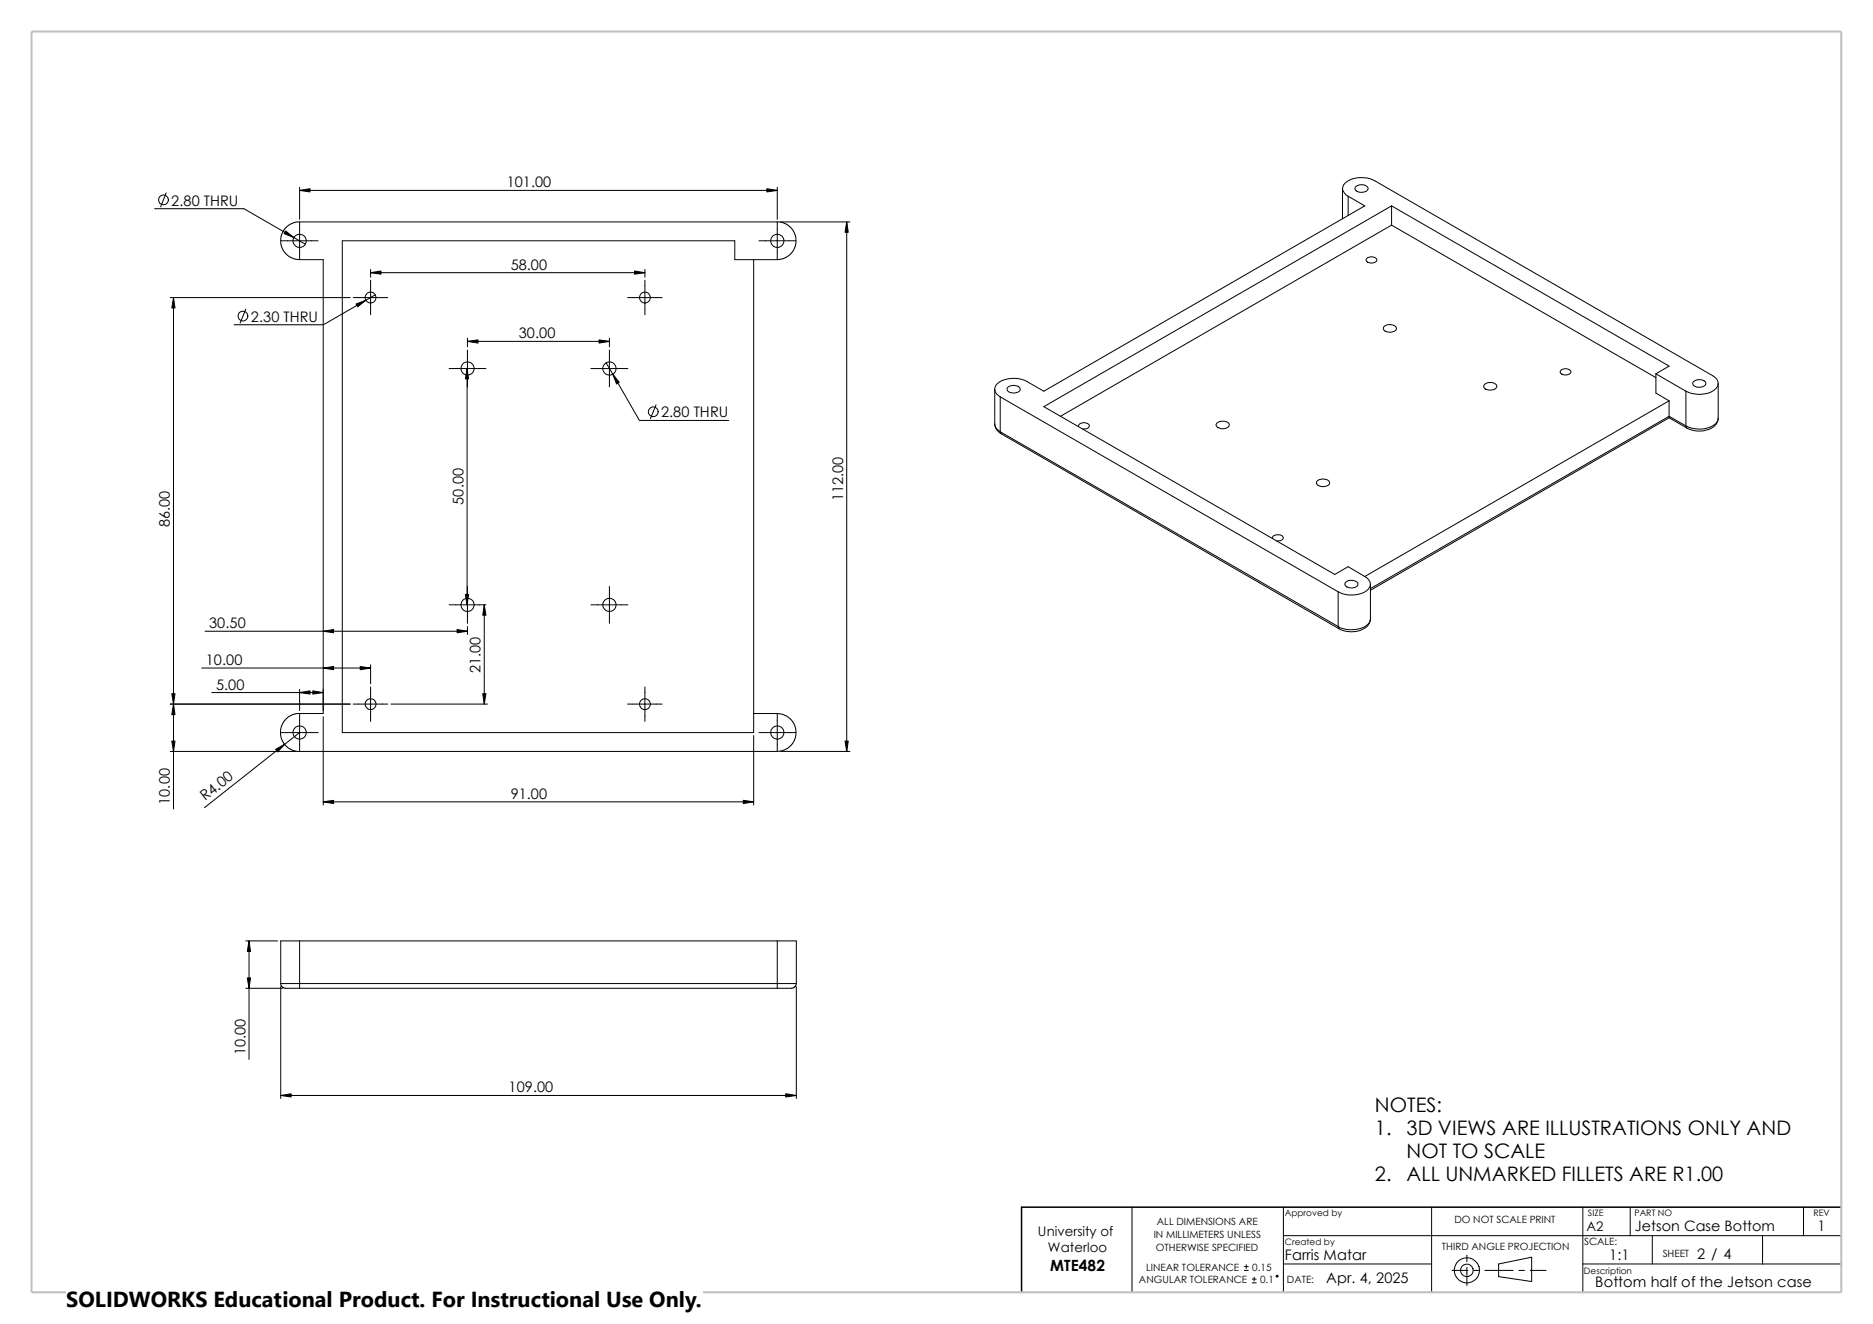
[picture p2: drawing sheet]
<svg xmlns="http://www.w3.org/2000/svg" width="420mm" height="297mm" viewBox="0 0 420 297" stroke-linecap="round" stroke-linejoin="round" font-family="sans-serif">
<g fill="none" stroke="#000" stroke-width=".22">
<path d="M34.7 46.8h20l13.8 8M37.3 43.3l-1.3 3.1M63 54h8.3M67.2 42v7.2M67.2 49.9v8.3M67.2 42.7h107.1M170.2 54h8.2M174.3 49.8h-107.7l-1.5 .5-1.1 .8-.8 1.5-.3 1.4 .1 1 .4 1 .9 1.1 .9 .6 1.4 .5 5.9 .1v101.8h-6.2l-1.7 .8-1.1 1.1-.5 1.1-.1 1.2 .1 1.2 .4 .8 .4 .7 1.1 .9 1.1 .5 1.2 .2M174.3 49.7l1.6 .4 1.5 1 .9 1.5 .2 1.4-.2 1.4-.9 1.5-1.1 .8-1 .4-1 .2h-9.5v-4.3h-88v110.3h92.2v-106M174.3 42v7.2M174.3 49.9v8.3M175 49.8h15.6"/>
<path d="M189.9 49.8v118.8M301 42.3v6.8M302.3 44a1.79 1.79 0 0 1-1.2-1.5 1.79 1.79 0 0 1 .9-1.8 6.4 6.4 0 0 1 6.3-.1l75.7 43.7a1.8 1.8 0 0 1 1.2 1.6 1.8 1.8 0 0 1-.9 1.7 6.4 6.4 0 0 1-6.3 .2M302.3 44l3.7 2.2-71.9 41.6-3.8-2.2a6.4 6.4 0 0 0-6.7 .5 1.76 1.76 0 0 0 .7 2.9M302.3 44v4.3M303.9 42a1.77 1.77 0 0 1 2.9 .3 1.85 1.85 0 0 1-3 .2zM306.5 58a1.57 1.57 0 0 1 2.2 .2 1.36 1.36 0 0 1-2.2 .4l-.2-.2zM312 46.2l62.3 35.9-3 1.8M312 46.2l-77.9 45 65.2 37.7 3-1.8 3.7 2.2M312 50.5l59.3 34.2M312 50.5l-74.2 42.9M312 46.2v4.3"/>
<path d="M38.2 66.8h40.3M38.9 66.8v114.7M55.1 69.3l-1.3 3.2M79.2 66.8h7.8M83.1 60.5v1.7M83.1 62.9v7.7M83.1 61.2h61.5M84.2 66.1l-11.7 6.8h-20M104.8 75.9v1.9M104.8 78.5v8.3M104.8 76.6h31.9M136.7 75.9v1.9"/>
<path d="M136.7 78.5v8.3M140.7 66.8h7.8M144.6 60.5v1.7M144.6 62.9v7.7M310.5 73.2a2.02 2.02 0 0 1 2.6 .3 1.41 1.41 0 0 1-2.2 .9 .71 .71 0 0 1-.7-.4 .71 .71 0 0 1 .3-.8zM100.7 82.7h8.3M104.7 82.7v53M132.5 82.7h8.3M135.9 81.4l7.5 12.9h20M147.1 90.8l-1.3 3.1M223.1 95.1a2.64 2.64 0 0 0 1.4 2.2M223.1 95.1a2.07 2.07 0 0 0 1.2 1.8"/>
<path d="M223.1 87.3v7.8M224.3 96.9l.2 .4M224.3 89l75.8 43.8M224.3 96.9l75.8 43.6M224.3 89v7.9M224.5 97.3l75.8 43.8M225.9 87a1.95 1.95 0 0 1 2.8 .1 1.06 1.06 0 0 1-1.3 1.1l-.4-.1a.91 .91 0 0 1-1.1-1.1zM241.9 95.7a1.12 1.12 0 0 1 1.7-.8 .7 .7 0 0 1 .7 .7 1.38 1.38 0 0 1-1.6 .6M273 94.8a2.02 2.02 0 0 1 2.6 .3 1.44 1.44 0 0 1-2.1 1 .69 .69 0 0 1-.7-.5 .69 .69 0 0 1 .2-.8zM333 86.1a1.92 1.92 0 0 1 2.6 .4 1.07 1.07 0 0 1-1.3 1h-.5a.83 .83 0 0 1-.9-.4 .83 .83 0 0 1 .1-1zM350 83.1a1.57 1.57 0 0 1 2.3 .2 1.38 1.38 0 0 1-2.3 .4l-.2-.2zM371.3 83.9l6.7 3.9"/>
<path d="M371.3 83.9v4.3l3 1.7M374.3 93.4v.3M374.3 93.7l-67 38.7M374.3 93.7l3.9 2.3M374.3 93.4l-67 38.6M374.3 89.9l-68.3 39.4M374.3 89.9v3.5M374.3 93.4l3.7 2.1M378 95.5l.2 .5M378 87.8v7.7M379.6 85.7a1.95 1.95 0 0 1 2.9 .2 1.07 1.07 0 0 1-1.4 1l-.8-.1a.78 .78 0 0 1-.7-1.1zM385.3 93.8a3.1 3.1 0 0 1-3 2.8l-1.9 .1-2.2-.7"/>
<path d="M385.3 86v7.8M385.3 93.8a2.8 2.8 0 0 1-2.7 2.3l-2.1 .1-1.3-.2-1.2-.5M295.5 107.8a2.04 2.04 0 0 1 2.6 .3 .8 .8 0 0 1-.9 1h-.9a.83 .83 0 0 1-.9-.3 .83 .83 0 0 1 .1-1zM100.7 135.7h8.3M104.8 131.6v8.2M108.6 135.7v22.2M132.5 135.7h8.3M136.7 131.6v8.2M285.4 120.8a.75 .75 0 0 1 .9-.8h.4a.69 .69 0 0 1 .9 .3 .69 .69 0 0 1-.2 .9l-1.2 .1M300.1 132.8v7.7M301.8 130.5a2.09 2.09 0 0 1 2.7 .4 .9 .9 0 0 1-.9 .9h-1.3a.71 .71 0 0 1-.7-.5 .71 .71 0 0 1 .2-.8zM306 129.3a1.78 1.78 0 0 1 1.3 1.6 1.78 1.78 0 0 1-1 1.7 6.6 6.6 0 0 1-6.2 .2"/>
<path d="M307.3 138.9a2.82 2.82 0 0 1-2.7 2.2l-2.1 .2-1.9-.5-.5-.3M307.3 131v7.9M307.3 138.9a2.95 2.95 0 0 1-2.3 2.5 6.2 6.2 0 0 1-4.7-.3M38.2 157.9h40.3M45.2 149.9h37.9M46 141.6h58.8M47.5 155.4h25M67.2 154.6v4.8M79.2 157.9h7.8M83.1 149.1v4.3M83.1 154.1v7.7M87.7 157.9h21.6"/>
<path d="M104.8 140.5v1.8M140.7 157.9h7.8M144.6 154.1v7.7M300.1 140.5l.2 .6M38.2 168.6h28.3M63 164.3h8.3M67.2 160.2v8.2M67.2 164.3l-21.4 16.9M72.5 160.8v19.8M72.5 179.9h96.5M169 160.1h5.8l1.5 .5 .8 .6 .9 1.1 .4 1 .1 1-.2 1.4-.9 1.5-1.1 .9-1 .3-1 .2h-107.1M169 165v15.6"/>
<path d="M170.2 164.3h8.2M174.3 160.2v8.2M175 168.6h15.6M55.1 211.1h7.1M55.8 211.1v26.6M67.2 211.1v9.5M67.2 211.1h107.1M67.2 211.1h-4.3v9.5M174.3 211.1v9.5M174.3 211.1h4.3v9.5M55.1 221.7h8.2M62.9 221.4v25"/>
<path d="M62.9 220.6l.3 .7 .5 .4h3.5M62.9 220.6h4.3M67.2 220.6h107.1M67.2 221.7h107.1M67.2 220.6v1.1M174.3 220.6h4.3M174.3 220.6v1.1M178.6 221.4v25M178.6 220.6l-.3 .7-.5 .4h-3.5M62.9 245.7h115.7M253.8 270.8v19.1M287.8 277.2h125.1"/>
<path d="M287.8 270.8v19.1M321 270.8v19.1M354.9 270.8v19.1M365.5 270.8v6.4M370.5 277.2v6.3M395.2 277.2v6.3M404.4 270.8v6.4M279 285h.9M279 284.1h.9M279.4 283.7v.9M280.8 287.8h.9M280.8 286.9h.9"/>
<path d="M281.2 286.5v.9M287.8 283.5h33.2M325.6 285h3.5M328.9 281.6v1.4M328.9 284.3v4.1M330.4 285h1.3M333 285h6.3M336 283.5l7.5-1.5v5.5l-7.5-1.1zM340.6 285h1.2M343.1 285h3.6M354.9 283.5h58"/>
<circle cx="36.6" cy="44.9" r="1.11"/>
<circle cx="67.2" cy="54" r="1.48"/>
<circle cx="174.3" cy="54" r="1.49"/>
<circle cx="54.5" cy="70.9" r="1.1"/>
<circle cx="83.1" cy="66.8" r="1.21"/>
<circle cx="144.6" cy="66.8" r="1.21"/>
<circle cx="104.8" cy="82.7" r="1.48"/>
<circle cx="136.7" cy="82.7" r="1.49"/>
<circle cx="146.5" cy="92.4" r="1.09"/>
<circle cx="104.9" cy="135.7" r="1.48"/>
<circle cx="136.7" cy="135.7" r="1.49"/>
<circle cx="83.1" cy="158" r="1.21"/>
<circle cx="144.6" cy="158" r="1.21"/>
<circle cx="67.2" cy="164.3" r="1.49"/>
<circle cx="174.3" cy="164.3" r="1.48"/>
<circle cx="286.4" cy="286.3" r=".21"/>
<circle cx="328.9" cy="285" r="1.42"/>
<circle cx="328.9" cy="285" r="2.83"/>
</g>
<path d="M412.9 270.8h-183.8v19.1" fill="none" stroke="#000" stroke-width=".34"/>
<path d="M7.1 7.1h405.8v282.8h-405.8z" fill="none" stroke="#c0c0c0" stroke-width=".47"/>
<g fill="#000" stroke="#000" stroke-width=".22">
<path d="M64.1 51.8l1.8 1.5-2.2-.9zM67.2 42.7l2.3-.4v.8zM172 42.3l2.3 .4-2.3 .4zM189.9 49.8l.3 2.3h-.7zM38.9 66.8l.3 2.3h-.7zM79.8 68.2l2.2-.8-1.8 1.4zM83.1 61.2l2.3-.4v.7zM104.8 76.6l2.4-.4v.8zM134.3 76.2l2.4 .4-2.4 .4zM142.3 60.8l2.3 .4-2.3 .3zM104.7 82.7l.4 2.3h-.7zM137.4 83.9l1.5 1.9-.6 .3z"/>
<path d="M104.4 133.3h.7l-.4 2.4zM108.6 135.7l.4 2.3h-.8zM38.5 155.6h.7l-.3 2.3zM38.9 157.9l.3 2.4h-.7zM67.2 155.4l2.3-.4v.7zM70.1 155l2.4 .4-2.4 .3zM72.5 149.9l2.3-.4v.7zM72.5 141.6l2.3-.4v.7zM80.8 149.5l2.3 .4-2.3 .3zM102.5 141.2l2.3 .4-2.3 .3zM108.2 155.6h.8l-.4 2.3zM38.5 166.2h.7l-.3 2.4z"/>
<path d="M61.8 168.1l2-1.1-1.6 1.7zM72.5 179.9l2.3-.4v.8zM166.7 179.5l2.3 .4-2.3 .4zM189.5 166.2h.7l-.3 2.4zM55.8 211.1l.4 2.3h-.7zM55.5 219.4h.7l-.4 2.3zM62.9 245.7l2.4-.3v.7zM176.2 245.4l2.4 .3-2.4 .4z"/>
</g>
<path d="M14.9 288.1h142.6v8.9h-142.6z" fill="#fff"/>
<text font-size="4.9" x="14.9" y="293.3">SOLIDWORKS Educational Product. For Instructional Use Only.</text>
<g font-size="4.5">
<text x="308.3" y="249.4">NOTES:</text>
<text x="308.3" y="254.6">1.</text>
<text x="315.4" y="254.6">3D VIEWS ARE ILLUSTRATIONS ONLY AND</text>
<text x="315.4" y="259.8">NOT TO SCALE</text>
<text x="308.3" y="265">2.</text>
<text x="315.4" y="265">ALL UNMARKED FILLETS ARE R1.00</text>
</g>
<text font-size="3.5" x="235.5" y="285">MTE482</text>
<g font-size="3.3">
<text x="38.4" y="46.1">2.80 THRU</text>
<text x="113.6" y="42">101.00</text>
<text x="114.5" y="60.5">58.00</text>
<text x="56.3" y="72.1">2.30 THRU</text>
<text x="116.3" y="75.9">30.00</text>
<text x="148.3" y="93.6">2.80 THRU</text>
<text x="103.9" y="113.2" transform="rotate(-90 103.9 113.2)">50.00</text>
<text x="189.1" y="112.4" transform="rotate(-90 189.1 112.4)">112.00</text>
<text x="38.1" y="118.3" transform="rotate(-90 38.1 118.3)">86.00</text>
<text x="46.9" y="140.9">30.50</text>
<text x="46.2" y="149.2">10.00</text>
<text x="48.4" y="154.7">5.00</text>
<text x="107.8" y="151" transform="rotate(-90 107.8 151)">21.00</text>
<text x="46" y="179.8" transform="rotate(-38 46 179.8)">R4.0</text>
<text x="114.5" y="179.2">91.00</text>
<text x="38.1" y="180.5" transform="rotate(-90 38.1 180.5)">10.00</text>
<text x="55" y="236.7" transform="rotate(-90 55 236.7)">10.00</text>
<text x="114.1" y="245.1">109.00</text>
<text x="407.5" y="276.1">1</text>
<text x="288.1" y="282.7">Farris Matar</text>
<text x="297.4" y="287.8">Apr. 4, 2025</text>
<text x="360.8" y="282.7">1:1</text>
<text x="380.5" y="282.3">2 / 4</text>
<text x="357.7" y="288.6">Bottom half of the Jetson case</text>
</g>
<text font-size="3.2" x="366.6" y="276.1">Jetson Case Bottom</text>
<g font-size="3">
<text x="232.7" y="277.2">University of</text>
<text x="235" y="280.9">Waterloo</text>
<text x="355.7" y="276.1">A2</text>
</g>
<g font-size="2.2">
<text x="259.4" y="274.7">ALL DIMENSIONS ARE</text>
<text x="326.1" y="274.4">DO NOT SCALE PRINT</text>
<text x="258.7" y="277.7">IN MILLIMETERS UNLESS</text>
<text x="259.2" y="280.7">OTHERWISE SPECIFIED</text>
<text x="323.3" y="280.4">THIRD ANGLE PROJECTION</text>
<text x="355.2" y="279.3">SCALE:</text>
<text x="372.8" y="282">SHEET</text>
<text x="255.4" y="287.9">ANGULAR TOLERANCE</text>
<text x="257" y="285">LINEAR TOLERANCE</text>
<text x="280.8" y="285">0.15</text>
<text x="282.6" y="287.9">0.1</text>
<text x="288.6" y="287.9">DATE:</text>
</g>
<g font-size="2">
<text x="288.1" y="272.8">Approved by</text>
<text x="356.1" y="272.7">SIZE</text>
<text x="366.5" y="272.7">PART NO</text>
<text x="406.6" y="272.7">REV</text>
<text x="288.1" y="279.2">Created by</text>
<text x="355.2" y="285.7">Description</text>
</g>
</svg>
